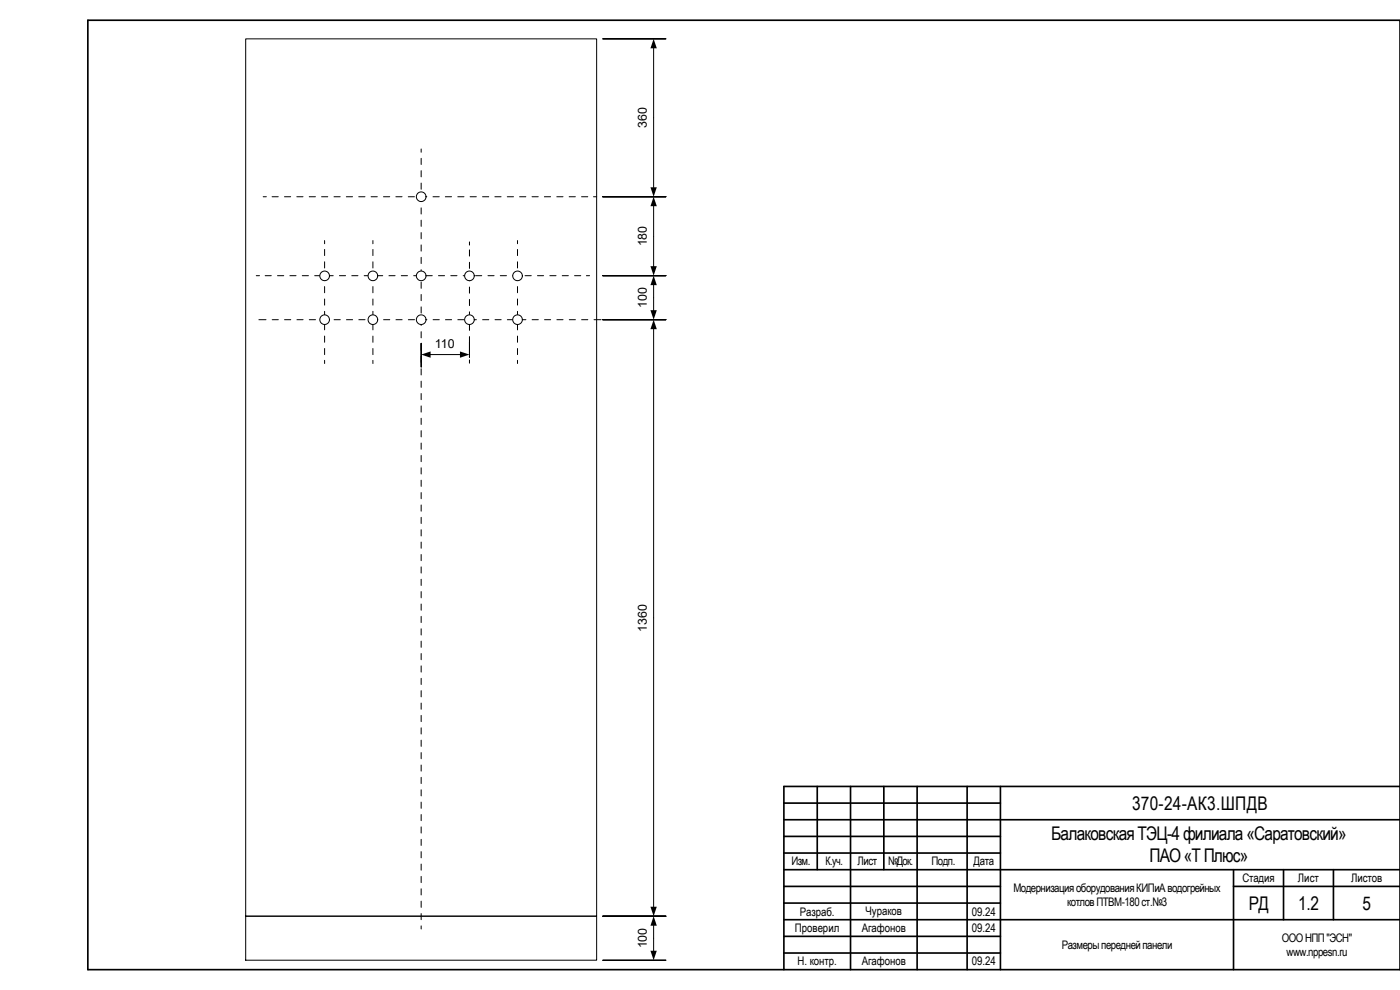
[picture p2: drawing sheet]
<svg xmlns="http://www.w3.org/2000/svg" width="420mm" height="297mm" viewBox="0 0 420 297" stroke-linecap="round" stroke-linejoin="round" font-family="sans-serif">
<g fill="none" stroke="#000" stroke-width=".5">
<path d="M26.4 6.1h393.8v284.8h-393.8zM245.3 236v24.9M255.3 236v54.9M265.2 236v24.9M275.2 236v54.9M290.2 236v54.9M300.2 236v54.9M420.2 236h-184.9v54.9M235.3 246h184.9M235.3 241h64.9M235.3 251h64.9M235.3 255.9h64.9"/>
<path d="M235.3 260.9h184.9M235.3 266h64.9M235.3 275.9h184.9M235.3 271h64.9M370.2 266h50M370.2 260.9v30M385.2 260.9v15M400.2 260.9v15M235.3 285.9h64.9M235.3 280.9h64.9"/>
</g>
<g fill="none" stroke="#000" stroke-width=".3">
<path d="M79 59h.9M81.6 59h1.9M85.4 59h1.8M89.1 59h1.8M92.8 59h1.9M96.5 59h1.9M100.2 59h1.9M103.9 59h1.9M107.7 59h1.8M111.4 59h1.8M115.1 59h1.9M118.8 59h1.9"/>
<path d="M122.5 59h1.9M126.2 59h1.9M126.4 44.7v1M126.4 47.5v1.9M126.4 51.2v1.9M126.4 54.9v1.9M126.4 58.6v1.9M130 59h1.8M133.7 59h1.8M137.4 59h1.8M141.1 59h1.8M144.8 59h1.9"/>
<path d="M148.5 59h1.9M152.2 59h1.9M155.9 59h1.9M159.7 59h1.8M163.4 59h1.8M167.1 59h1.9M170.8 59h1.9M174.5 59h1.9M178.1 59h1M126.4 62.4v1.8M126.4 66.1v1.8M126.4 69.8v1.8"/>
<path d="M126.4 73.5v1.9M126.4 77.2v1.9M76.9 82.7h1M77.7 95.9h2.1M79.6 82.7h1.8M81.7 95.9h1.8M83.3 82.7h1.8M85.4 95.9h1.9M87 82.7h1.8M89.1 95.9h1.9M90.7 82.7h1.9M92.8 95.9h1.9"/>
<path d="M94.4 82.7h1.9M96.6 95.9h1.8M98.1 82.7h1.9M100.3 95.9h1.8M101.9 82.7h1.8M104 95.9h1.8M105.6 82.7h1.8M107.7 95.9h1.8M109.3 82.7h1.8M111.4 95.9h1.9M113 82.7h1.9M115.1 95.9h1.9"/>
<path d="M116.7 82.7h1.9M118.8 95.9h1.9M120.4 82.7h1.9M122.5 95.9h1.9M124.2 82.7h1.8M126.3 95.9h1.8M126.4 80.9v1.9M126.4 84.6v1.9M126.4 88.3v1.9M126.4 92.1v1.8M126.4 95.8v1.8M126.4 99.5v1.9"/>
<path d="M127.9 82.7h1.8M130 95.9h1.8M131.6 82.7h1.8M133.7 95.9h1.8M135.3 82.7h1.8M137.4 95.9h1.9M139 82.7h1.9M141.1 95.9h1.9M142.7 82.7h1.9M144.8 95.9h1.9M146.4 82.7h1.9M148.6 95.9h1.8"/>
<path d="M150.1 82.7h1.9M152.3 95.9h1.8M153.9 82.7h1.8M156 95.9h1.8M157.6 82.7h1.8M159.7 95.9h1.9M161.3 82.7h1.8M163.4 95.9h1.9M165 82.7h1.9M167.1 95.9h1.9M168.7 82.7h1.9M170.8 95.9h1.9"/>
<path d="M172.4 82.7h1.9M174.6 95.9h1.8M176 82.7h.9M178.3 95.9h2.1M126.4 103.2v1.9M126.4 106.9v1.9M126.4 110.6v1.9M126.4 114.4v1.8M126.4 118.1v1.8M126.4 121.8v1.9M126.4 125.5v1.9M126.4 129.2v1.9"/>
<path d="M126.4 132.9v1.9M126.4 136.7v1.8M126.4 140.4v1.8M126.4 144.1v1.8M126.4 147.8v1.8M126.4 151.5v1.9M126.4 155.2v1.9M126.4 158.9v1.9M126.4 162.6v1.9M126.4 166.4v1.8M126.4 170.1v1.8M126.4 173.8v1.9"/>
<path d="M126.4 177.5v1.9M126.4 181.2v1.9M126.4 184.9v1.9M126.4 188.7v1.8M126.4 192.4v1.8M126.4 196.1v1.9M126.4 199.8v1.9M126.4 203.5v1.9M126.4 207.2v1.9M126.4 210.9v1.9M126.4 214.7v1.8M126.4 218.4v1.8"/>
<path d="M126.4 222.1v1.8M126.4 225.8v1.9M126.4 229.5v1.9M126.4 233.2v1.9M126.4 237v1.8M126.4 240.7v1.8M126.4 244.4v1.8M126.4 248.1v1.9M126.4 251.8v1.9M126.4 255.5v1.9M126.4 259.2v1.9M126.4 263v1.8"/>
<path d="M126.4 266.7v1.8M126.4 270.4v1.8M126.4 274.1v1.8M126.4 277.8v.9"/>
</g>
<circle cx="126.4" cy="59" r="1.45" fill="#fff"/>
<g fill="none" stroke="#000" stroke-width=".3">
<path d="M73.7 11.7h105.4v263.2h-105.4zM196.2 98.5v173.8M199.8 95.9h-18.9h18.9M73.7 274.9h105.4v13.2h-105.4zM199.8 274.9h-18.9h18.9"/>
<circle cx="126.4" cy="59" r="1.45"/>
</g>
<path d="M196.2 95.9l.9 2.9h-1.9zM195.2 272.1h1.9l-.9 2.8z" fill="#000"/>
<path d="M190 180.8h5.4v9.2h-5.4z" fill="#fff"/>
<path d="M196.2 277.5v8M199.8 274.9h-18.9h18.9M199.8 288.1h-18.9h18.9" fill="none" stroke="#000" stroke-width=".3"/>
<path d="M196.2 274.9l.9 2.8h-1.9zM195.2 285.3h1.9l-.9 2.8z" fill="#000"/>
<path d="M190 277.9h5.4v7.1h-5.4z" fill="#fff"/>
<path d="M196.2 14.3v42.2M199.8 11.7h-18.9h18.9M199.8 59h-18.9h18.9" fill="none" stroke="#000" stroke-width=".3"/>
<path d="M196.2 11.7l.9 2.8h-1.9zM195.2 56.2h1.9l-.9 2.8z" fill="#000"/>
<path d="M190 31.8h5.4v7.1h-5.4z" fill="#fff"/>
<path d="M199.8 59h-18.9h18.9M196.2 61.7v18.5M199.8 82.7h-18.9h18.9" fill="none" stroke="#000" stroke-width=".3"/>
<path d="M196.2 59l.9 2.9h-1.9zM195.2 79.9h1.9l-.9 2.8z" fill="#000"/>
<path d="M190 67.3h5.4v7.2h-5.4z" fill="#fff"/>
<g fill="none" stroke="#000" stroke-width=".3">
<path d="M97.4 72.2v.9M97.4 74.8v1.9M97.4 78.5v1.9M140.9 72.6v.9M140.9 75v1.8M140.9 78.7v1.8M155.3 72.2v.9M155.3 74.8v1.9M155.3 78.5v1.9M97.4 82.3v1.8M97.4 86v1.8M97.4 89.7v1.8"/>
<path d="M97.4 93.4v1.9M97.4 97.1v1.9M140.9 82.4v1.9M140.9 86.1v1.9M140.9 89.8v1.9M140.9 93.6v1.8M140.9 97.3v1.8M155.3 82.3v1.8M155.3 86v1.8M155.3 89.7v1.8M155.3 93.4v1.9M155.3 97.1v1.9"/>
<path d="M97.4 100.8v1.9M97.4 104.6v1.8M97.4 108.1v1M126.4 110.1v-7.1v7.1M129 106.4h9.3M140.9 102.7v4.5v-4.5M140.9 101v1.8M140.9 104.7v1.9M140.9 108v1M155.3 100.8v1.9M155.3 104.6v1.8M155.3 108.1v1"/>
</g>
<path d="M126.4 106.4l2.8-.9v1.8zM138 105.5l2.9 .9-2.9 .9z" fill="#000"/>
<path d="M130.1 100.3h7.1v5.4h-7.1z" fill="#fff"/>
<path d="M196.2 85.3v8M199.8 95.9h-18.9h18.9M199.8 82.7h-18.9h18.9" fill="none" stroke="#000" stroke-width=".3"/>
<path d="M196.2 82.7l.9 2.9h-1.9zM195.2 93.1h1.9l-.9 2.8z" fill="#000"/>
<path d="M190 85.8h5.4v7.1h-5.4z" fill="#fff"/>
<path d="M111.9 72.2v.9M111.9 74.8v1.9M111.9 78.5v1.9M111.9 82.3v1.8M111.9 86v1.8M111.9 89.7v1.8M111.9 93.4v1.9M111.9 97.1v1.9M111.9 100.8v1.9M111.9 104.6v1.8M111.9 108.1v1" fill="none" stroke="#000" stroke-width=".3"/>
<circle cx="155.3" cy="82.8" r="1.45" fill="#fff"/>
<circle cx="155.3" cy="82.8" r="1.45" fill="none" stroke="#000" stroke-width=".3"/>
<circle cx="140.9" cy="82.8" r="1.45" fill="#fff"/>
<circle cx="140.9" cy="82.8" r="1.45" fill="none" stroke="#000" stroke-width=".3"/>
<circle cx="126.4" cy="82.8" r="1.45" fill="#fff"/>
<circle cx="126.4" cy="82.8" r="1.45" fill="none" stroke="#000" stroke-width=".3"/>
<circle cx="111.9" cy="82.8" r="1.45" fill="#fff"/>
<circle cx="111.9" cy="82.8" r="1.45" fill="none" stroke="#000" stroke-width=".3"/>
<circle cx="97.4" cy="82.8" r="1.45" fill="#fff"/>
<circle cx="97.4" cy="82.8" r="1.45" fill="none" stroke="#000" stroke-width=".3"/>
<circle cx="155.3" cy="95.9" r="1.45" fill="#fff"/>
<circle cx="155.3" cy="95.9" r="1.45" fill="none" stroke="#000" stroke-width=".3"/>
<circle cx="140.9" cy="95.9" r="1.45" fill="#fff"/>
<circle cx="140.9" cy="95.9" r="1.45" fill="none" stroke="#000" stroke-width=".3"/>
<circle cx="126.4" cy="95.9" r="1.45" fill="#fff"/>
<circle cx="126.4" cy="95.9" r="1.45" fill="none" stroke="#000" stroke-width=".3"/>
<circle cx="111.9" cy="95.9" r="1.45" fill="#fff"/>
<circle cx="111.9" cy="95.9" r="1.45" fill="none" stroke="#000" stroke-width=".3"/>
<circle cx="97.4" cy="95.9" r="1.45" fill="#fff"/>
<circle cx="97.4" cy="95.9" r="1.45" fill="none" stroke="#000" stroke-width=".3"/>
<g font-size="5.7">
<text x="339.8" y="243">370-24-АК3.ШПДВ</text>
<text x="315.5" y="252.2">БалаковскаяТЭЦ-4филиала«Саратовский»</text>
<text x="345" y="258.7">ПАО«ТПлюс»</text>
<text x="374.8" y="272.9">РД</text>
<text x="389.6" y="272.9">1.2</text>
<text x="408.9" y="272.9">5</text>
</g>
<g font-size="3.7">
<text x="194.1" y="38.4" transform="rotate(-90 194.1 38.4)">360</text>
<text x="194.1" y="74" transform="rotate(-90 194.1 74)">180</text>
<text x="194.1" y="92.4" transform="rotate(-90 194.1 92.4)">100</text>
<text x="130.5" y="104.3">110</text>
<text x="194.1" y="189.5" transform="rotate(-90 194.1 189.5)">1360</text>
<text x="194.1" y="284.6" transform="rotate(-90 194.1 284.6)">100</text>
</g>
<g font-size="3.5">
<text x="237.5" y="259.7">Изм.</text>
<text x="247.8" y="259.7">К.уч.</text>
<text x="257.4" y="259.7">Лист</text>
<text x="266.5" y="259.7">№Док.</text>
<text x="279.5" y="259.7">Подп.</text>
<text x="292.2" y="259.7">Дата</text>
<text x="304.2" y="267.6">МодернизацияоборудованияКИПиАводогрейных</text>
<text x="372.9" y="264.7">Стадия</text>
<text x="389.5" y="264.7">Лист</text>
<text x="405.5" y="264.7">Листов</text>
<text x="240" y="274.8">Разраб.</text>
<text x="259.7" y="274.6">Чураков</text>
<text x="291.7" y="274.8">09.24</text>
<text x="320.3" y="271.7">котловПТВМ-180ст.№3</text>
<text x="238.6" y="279.7">Проверил</text>
<text x="258.6" y="279.7">Агафонов</text>
<text x="291.7" y="279.7">09.24</text>
<text x="318.7" y="284.7">Размерыпереднейпанели</text>
<text x="384.7" y="282.6">ОООНПП&quot;ЭСН&quot;</text>
<text x="386.1" y="286.7">www.nppesn.ru</text>
<text x="239.3" y="289.6">Н. контр.</text>
<text x="258.6" y="289.5">Агафонов</text>
<text x="291.7" y="289.7">09.24</text>
</g>
</svg>
